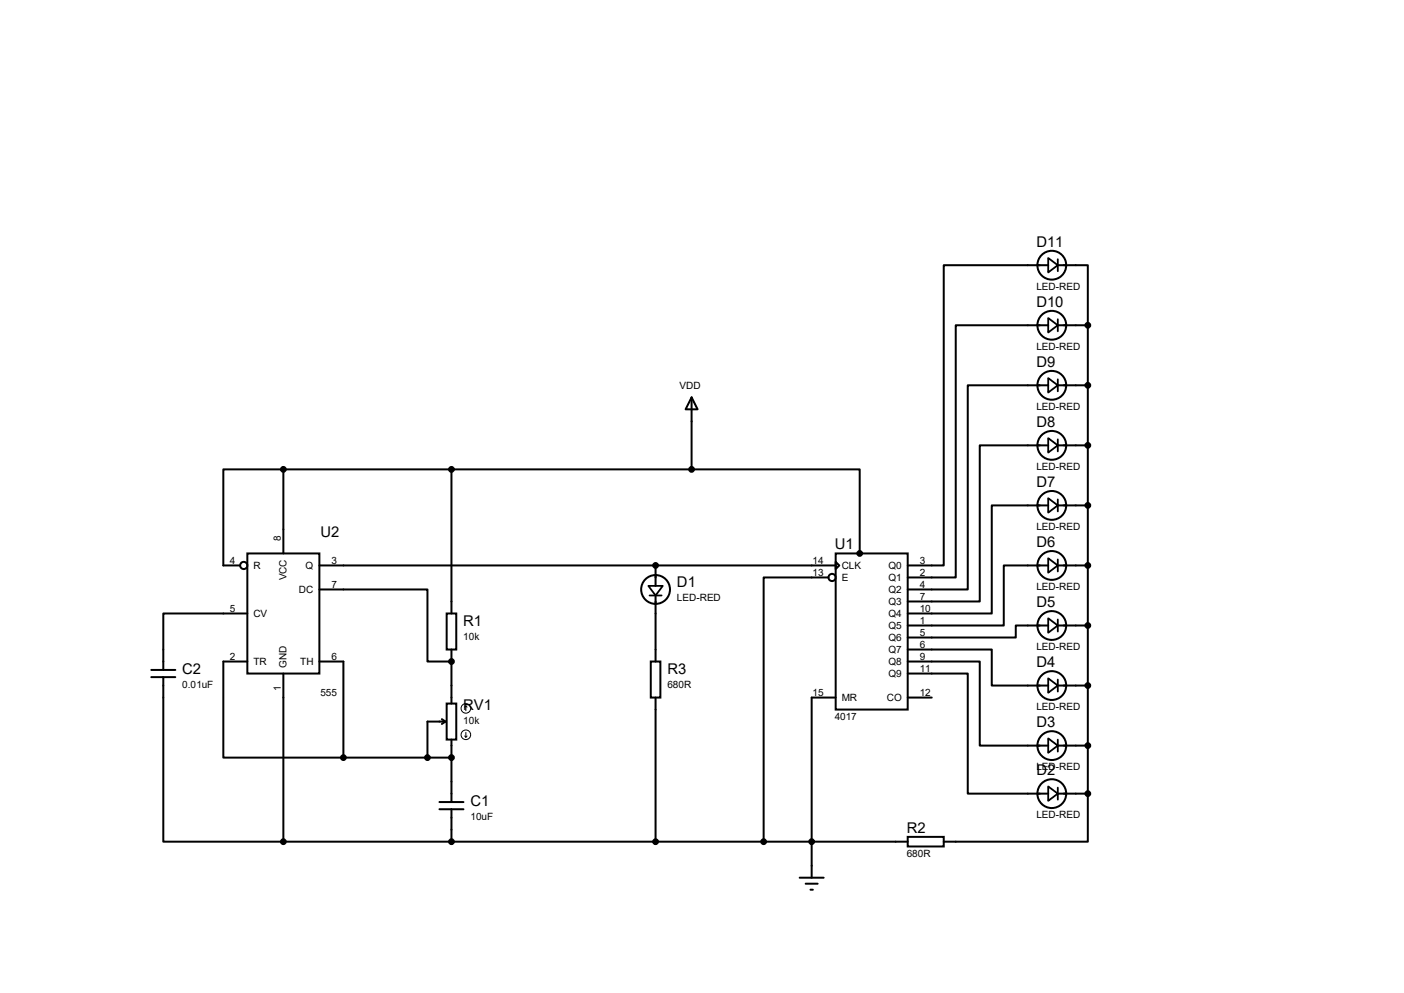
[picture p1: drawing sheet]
<svg xmlns="http://www.w3.org/2000/svg" width="297mm" height="210mm" viewBox="0 0 297 210" stroke-linecap="round" stroke-linejoin="round" font-family="sans-serif">
<g fill="none" stroke="#000" stroke-width=".42">
<path d="M221.7 56.1h-22.1v63.5h-7.6M223.8 56.1h6.3v12.7M221.7 68.8h-19.5v53.3h-10.2M223.8 68.8h6.3M230.1 68.8v99.1M59.9 99.3h-12.7v20.3h3.6M59.9 99.3v17.8M59.9 99.3h86.4M95.5 99.3v30.5M146.3 84l1.3 2.6h-2.6zM146.3 99.3h35.6v17.8M146.3 84v15.3"/>
<path d="M221.7 94.2h-14.4v33h-15.3M221.7 81.5h-17v43.2h-12.7M223.8 81.5h6.3M223.8 94.2h6.3M52.3 117.1h15.3v25.4h-15.3zM67.6 119.6h109.2M138.7 119.6v4.3M176.8 117.1h15.2v33h-15.2zM176.8 118.8l.7 .8-.7 .8zM221.7 119.6h-9.4v12.7h-20.3M221.7 106.9h-11.9v22.9h-17.8M223.8 106.9h6.3"/>
<path d="M223.8 119.6h6.3M52.3 139.9h-5.1v20.3h25.4M52.3 129.8h-17.8v11.9M67.6 124.7h22.8v15.2h5.1M67.6 139.9h5v20.3M94.5 129.8h2v7.6h-2zM95.5 137.4v11.4M137.7 139.9h2v7.6h-2zM138.7 125.9v14M175.3 122.1h-13.8v55.9M192 139.9h15.3v17.8h14.4M192 137.4h17.8v7.6h11.9"/>
<path d="M221.7 132.3h-6.8v2.5h-22.9M223.8 132.3h6.3M32 141.7h5.1M32 143.2h5.1M34.5 143.2v34.8h25.4M59.9 142.5v35.5M93.5 152.1l.7 .5M94.2 152.6h-3.8v7.6M94.2 152.6l-.7 .5M94.5 148.8h2v7.6h-2zM95.5 156.4v13.2M138.7 147.5v30.5"/>
<path d="M176.8 147.5h-5.1v38.1M192 142.5h12.7v25.4h17M192 147.5h5.1M223.8 145h6.3M223.8 157.7h6.3M59.9 178h132.1M72.6 160.2h22.9M93 169.6h5M93 171.2h5M95.5 171.2v6.8M192 177h7.6v2h-7.6zM223.8 167.9h6.3"/>
<path d="M230.1 167.9v10.1h-30.5M169.2 185.6h5M170.4 186.9h2.6M171.4 188.2h.6"/>
<circle cx="222.5" cy="56.1" r="3"/>
<circle cx="222.5" cy="68.8" r="3"/>
<circle cx="222.5" cy="94.2" r="3"/>
<circle cx="222.5" cy="81.5" r="3"/>
<circle cx="51.6" cy="119.6" r=".76"/>
<circle cx="222.5" cy="119.6" r="3"/>
<circle cx="222.5" cy="106.9" r="3"/>
<circle cx="138.7" cy="124.7" r="3"/>
<circle cx="176" cy="122.1" r=".76"/>
<circle cx="222.5" cy="132.3" r="3"/>
<circle cx="222.5" cy="145" r="3"/>
<circle cx="222.5" cy="157.7" r="3"/>
<circle cx="222.5" cy="167.9" r="3"/>
</g>
<g fill="#000">
<circle cx="138.7" cy="119.6" r=".21"/>
<circle cx="95.5" cy="139.9" r=".21"/>
<circle cx="95.5" cy="160.2" r=".21"/>
</g>
<g fill="none" stroke="#000" stroke-width=".38">
<path d="M221.7 54.6l2.1 1.5-2.1 1.5zM223.8 54.8v2.6M221.7 80l2.1 1.5-2.1 1.5zM221.7 67.3l2.1 1.5-2.1 1.5zM223.8 67.5v2.6M221.7 92.7l2.1 1.5-2.1 1.5zM223.8 80.2v2.6M223.8 92.9v2.6M221.7 118.1l2.1 1.5-2.1 1.5zM221.7 105.4l2.1 1.5-2.1 1.5zM223.8 105.6v2.6M223.8 118.3v2.6"/>
<path d="M137.2 123.9h3l-1.5 2zM137.4 125.9h2.6M221.7 130.8l2.1 1.5-2.1 1.5zM223.8 131v2.6M221.7 156.2l2.1 1.5-2.1 1.5zM221.7 143.5l2.1 1.5-2.1 1.5zM223.8 143.7v2.6M223.8 156.4v2.6M221.7 166.3l2.1 1.6-2.1 1.5zM223.8 166.6v2.5"/>
</g>
<g fill="#000" stroke="#000" stroke-width=".42">
<circle cx="230.1" cy="68.8" r=".51"/>
<circle cx="59.9" cy="99.3" r=".51"/>
<circle cx="95.5" cy="99.3" r=".51"/>
<circle cx="146.3" cy="99.3" r=".51"/>
<circle cx="230.1" cy="94.2" r=".51"/>
<circle cx="230.1" cy="81.5" r=".51"/>
<circle cx="138.7" cy="119.6" r=".51"/>
<circle cx="181.9" cy="117.1" r=".51"/>
<circle cx="230.1" cy="106.9" r=".51"/>
<circle cx="230.1" cy="119.6" r=".51"/>
<circle cx="95.5" cy="139.9" r=".51"/>
<circle cx="230.1" cy="132.3" r=".51"/>
<circle cx="230.1" cy="157.7" r=".51"/>
<circle cx="230.1" cy="145" r=".51"/>
<circle cx="59.9" cy="178" r=".51"/>
<circle cx="72.6" cy="160.2" r=".51"/>
<circle cx="90.4" cy="160.2" r=".51"/>
<circle cx="95.5" cy="178" r=".51"/>
<circle cx="95.5" cy="160.2" r=".51"/>
<circle cx="138.7" cy="178" r=".51"/>
<circle cx="161.5" cy="178" r=".51"/>
<circle cx="171.7" cy="178" r=".51"/>
<circle cx="230.1" cy="167.9" r=".51"/>
</g>
<g fill="none" stroke="#000" stroke-width=".21">
<path d="M98.3 155.7l.3 .2M98.6 149.3v1M98.6 154.9v1M98.6 149.3l.2 .3M98.6 149.3l-.3 .3M98.8 155.7l-.2 .2"/>
<circle cx="98.6" cy="149.8" r="1.02"/>
<circle cx="98.6" cy="155.4" r="1.02"/>
</g>
<g font-size="3.1">
<text x="219.2" y="52.2">D11</text>
<text x="219.2" y="64.9">D10</text>
<text x="219.2" y="77.6">D9</text>
<text x="219.2" y="90.3">D8</text>
<text x="219.2" y="103">D7</text>
<text x="67.8" y="113.6">U2</text>
<text x="176.6" y="116.2">U1</text>
<text x="219.2" y="115.7">D6</text>
<text x="143.2" y="124.2">D1</text>
<text x="219.2" y="128.4">D5</text>
<text x="98" y="132.4">R1</text>
<text x="38.6" y="142.5">C2</text>
<text x="141.2" y="142.5">R3</text>
<text x="219.2" y="141.1">D4</text>
<text x="98" y="150.2">RV1</text>
<text x="219.2" y="153.8">D3</text>
<text x="219.2" y="163.9">D2</text>
<text x="99.5" y="170.5">C1</text>
<text x="191.8" y="176.1">R2</text>
</g>
<g font-size="2.1">
<text x="219.2" y="61.3">LED-RED</text>
<text x="219.2" y="74">LED-RED</text>
<text x="143.8" y="82.3">VDD</text>
<text x="219.2" y="86.7">LED-RED</text>
<text x="219.2" y="99.4">LED-RED</text>
<text x="219.2" y="112.1">LED-RED</text>
<text x="48.6" y="119.2">4</text>
<text x="59.4" y="114.5" transform="rotate(-90 59.4 114.5)">8</text>
<text x="70.1" y="119.2">3</text>
<text x="171.9" y="119.2">14</text>
<text x="194.6" y="119.2">3</text>
<text x="53.6" y="120.4">R</text>
<text x="60.6" y="122.8" transform="rotate(-90 60.6 122.8)">VCC</text>
<text x="63.2" y="125.4">DC</text>
<text x="64.6" y="120.4">Q</text>
<text x="70.1" y="124.3">7</text>
<text x="171.9" y="121.8">13</text>
<text x="178.1" y="120.4">CLK</text>
<text x="178.1" y="122.9">E</text>
<text x="188" y="120.4">Q0</text>
<text x="188" y="122.9">Q1</text>
<text x="188" y="125.4">Q2</text>
<text x="194.6" y="121.8">2</text>
<text x="194.6" y="124.3">4</text>
<text x="219.2" y="124.8">LED-RED</text>
<text x="48.6" y="129.4">5</text>
<text x="53.6" y="130.5">CV</text>
<text x="143.2" y="127.2">LED-RED</text>
<text x="188" y="128">Q3</text>
<text x="188" y="130.5">Q4</text>
<text x="194.6" y="126.8">7</text>
<text x="194.6" y="129.4">10</text>
<text x="194.6" y="131.9">1</text>
<text x="98" y="135.3">10k</text>
<text x="188" y="133.1">Q5</text>
<text x="188" y="135.6">Q6</text>
<text x="194.6" y="134.5">5</text>
<text x="194.6" y="137">6</text>
<text x="219.2" y="137.5">LED-RED</text>
<text x="48.6" y="139.5">2</text>
<text x="53.6" y="140.7">TR</text>
<text x="60.6" y="141.2" transform="rotate(-90 60.6 141.2)">GND</text>
<text x="63.5" y="140.7">TH</text>
<text x="70.1" y="139.5">6</text>
<text x="188" y="138.1">Q7</text>
<text x="188" y="140.7">Q8</text>
<text x="188" y="143.2">Q9</text>
<text x="194.6" y="139.5">9</text>
<text x="194.6" y="142.1">11</text>
<text x="38.6" y="145.5">0.01uF</text>
<text x="59.4" y="146.2" transform="rotate(-90 59.4 146.2)">1</text>
<text x="67.8" y="147.2">555</text>
<text x="141.2" y="145.5">680R</text>
<text x="171.9" y="147.2">15</text>
<text x="178.1" y="148.3">MR</text>
<text x="187.6" y="148.3">CO</text>
<text x="194.6" y="147.2">12</text>
<text x="98" y="153.1">10k</text>
<text x="176.6" y="152.2">4017</text>
<text x="219.2" y="150.2">LED-RED</text>
<text x="219.2" y="162.9">LED-RED</text>
<text x="99.5" y="173.4">10uF</text>
<text x="219.2" y="173.1">LED-RED</text>
<text x="191.8" y="181.2">680R</text>
</g>
</svg>
